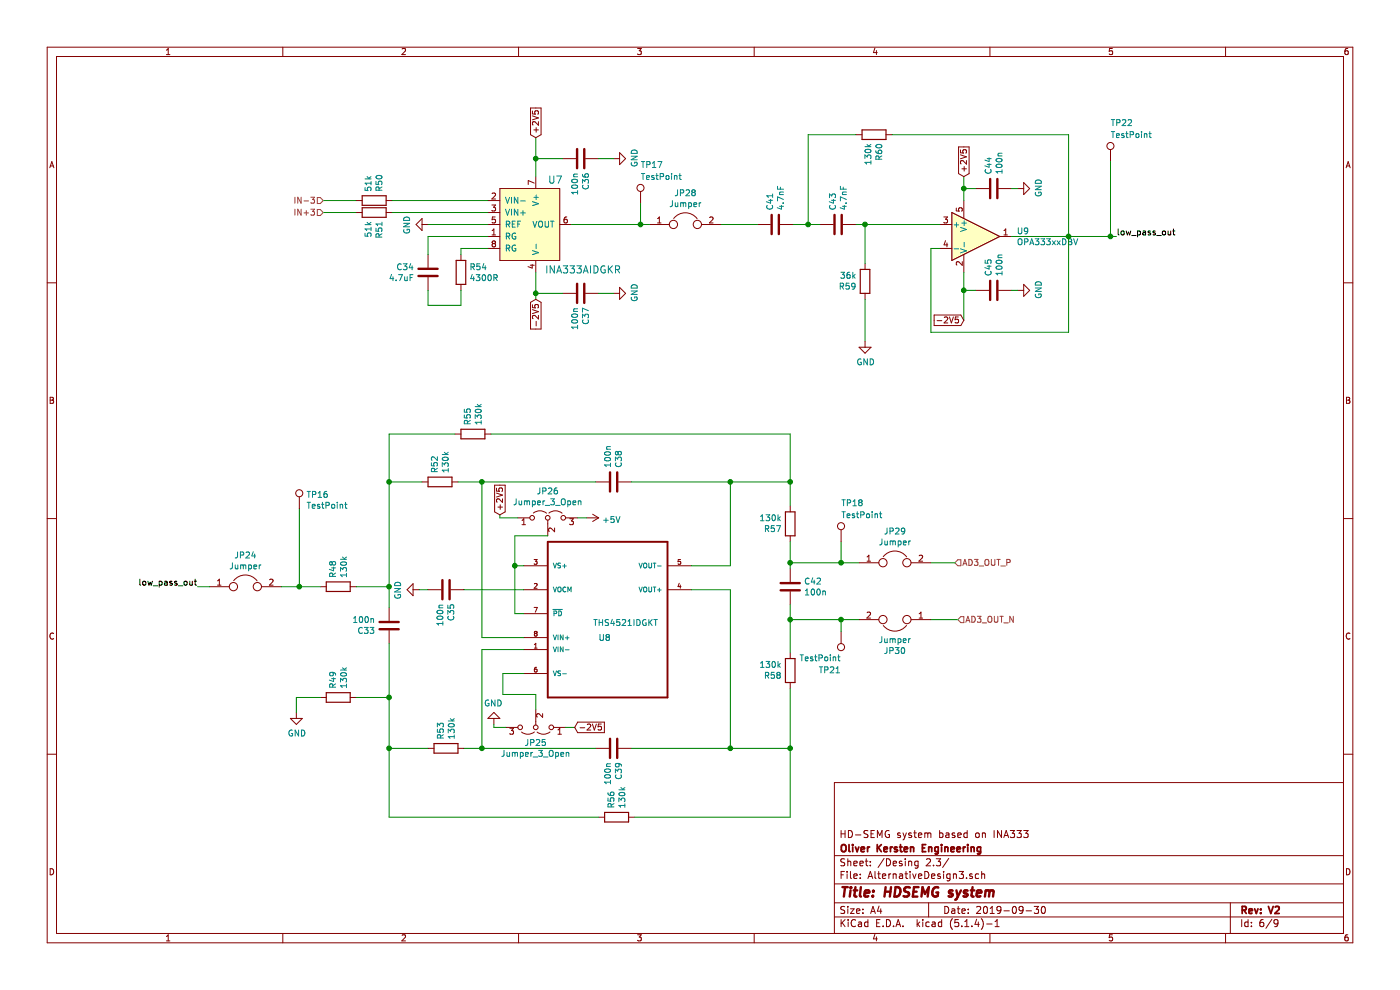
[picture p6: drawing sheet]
EESchema Schematic File Version 4
LIBS:ADS1298_FINAL-cache
EELAYER 30 0
EELAYER END
$Descr A4 11693 8268
encoding utf-8
Sheet 6 9
Title "HDSEMG system"
Date "2019-09-30"
Rev "V2"
Comp "Oliver Kersten Engineering"
Comment1 "HD-SEMG system based on INA333"
Comment2 ""
Comment3 ""
Comment4 ""
$EndDescr
$Comp
L Device:Jumper JP?
U 1 1
P 5725 1875
AR Path="/5D812266" Ref="JP?"  Part="1" 
AR Path="/6BC9A362/5D812266" Ref="JP28"  Part="1" 
F 0 "JP28" H 5725 2139 50  0000 C CNN
F 1 "Jumper" H 5725 2048 50  0000 C CNN
F 2 "Jumper:SolderJumper-2_P1.3mm_Open_Pad1.0x1.5mm" H 5725 1875 50  0001 C CNN
F 3 "~" H 5725 1875 50  0001 C CNN
	1    5725 1875
	1    0    0    -1  
$EndComp
$Comp
L ADS1298_FINAL-rescue:INA333AIDGKR-dk_Linear-Amplifiers-Instrumentation-OP-Amps-Buffer-Amps U?
U 1 1
P 4475 1675
AR Path="/5D249182/5D812277" Ref="U?"  Part="1" 
AR Path="/5D812277" Ref="U?"  Part="1" 
AR Path="/6BC9A362/5D812277" Ref="U7"  Part="1" 
F 0 "U7" H 4575 1850 60  0000 L CNN
F 1 "INA333AIDGKR" H 4550 1100 60  0000 L CNN
F 2 "Package_SO:MSOP-8_3x3mm_P0.65mm" H 4675 1875 60  0001 L CNN
F 3 "http://www.ti.com/lit/ds/symlink/ina333.pdf" H 4675 1975 60  0001 L CNN
F 4 "296-23564-1-ND" H 4675 2075 60  0001 L CNN "Digi-Key_PN"
F 5 "INA333AIDGKR" H 4675 2175 60  0001 L CNN "MPN"
F 6 "Integrated Circuits (ICs)" H 4675 2275 60  0001 L CNN "Category"
F 7 "Linear - Amplifiers - Instrumentation, OP Amps, Buffer Amps" H 4675 2375 60  0001 L CNN "Family"
F 8 "http://www.ti.com/lit/ds/symlink/ina333.pdf" H 4675 2475 60  0001 L CNN "DK_Datasheet_Link"
F 9 "/product-detail/en/texas-instruments/INA333AIDGKR/296-23564-1-ND/1886116" H 4675 2575 60  0001 L CNN "DK_Detail_Page"
F 10 "IC OPAMP INSTR 150KHZ RRO 8VSSOP" H 4675 2675 60  0001 L CNN "Description"
F 11 "Texas Instruments" H 4675 2775 60  0001 L CNN "Manufacturer"
F 12 "Active" H 4675 2875 60  0001 L CNN "Status"
	1    4475 1675
	1    0    0    -1  
$EndComp
$Comp
L Device:C C?
U 1 1
P 3575 2275
AR Path="/5D249182/5D81227E" Ref="C?"  Part="1" 
AR Path="/5D81227E" Ref="C?"  Part="1" 
AR Path="/6BC9A362/5D81227E" Ref="C34"  Part="1" 
F 0 "C34" H 3690 2321 50  0000 L CNN
F 1 "4.7uF" H 3690 2230 50  0000 L CNN
F 2 "Capacitor_SMD:C_0805_2012Metric_Pad1.15x1.40mm_HandSolder" H 3613 2125 50  0001 C CNN
F 3 "~" H 3575 2275 50  0001 C CNN
	1    3575 2275
	-1   0    0    -1  
$EndComp
$Comp
L Device:R R?
U 1 1
P 3850 2275
AR Path="/5D249182/5D812285" Ref="R?"  Part="1" 
AR Path="/5D812285" Ref="R?"  Part="1" 
AR Path="/6BC9A362/5D812285" Ref="R54"  Part="1" 
F 0 "R54" H 3920 2321 50  0000 L CNN
F 1 "4300R" H 3920 2230 50  0000 L CNN
F 2 "Resistor_SMD:R_0805_2012Metric_Pad1.15x1.40mm_HandSolder" V 3780 2275 50  0001 C CNN
F 3 "~" H 3850 2275 50  0001 C CNN
	1    3850 2275
	1    0    0    -1  
$EndComp
Wire Wire Line
	3575 1975 3575 2125
Wire Wire Line
	3575 2425 3575 2550
Wire Wire Line
	3575 2550 3850 2550
Wire Wire Line
	3850 2550 3850 2425
Wire Wire Line
	3850 2125 3850 2075
Wire Wire Line
	4075 1675 3275 1675
Wire Wire Line
	2700 1775 2975 1775
Wire Wire Line
	4475 1475 4475 1325
$Comp
L Device:C C?
U 1 1
P 4850 1325
AR Path="/5D249182/5D812294" Ref="C?"  Part="1" 
AR Path="/5D812294" Ref="C?"  Part="1" 
AR Path="/6BC9A362/5D812294" Ref="C36"  Part="1" 
F 0 "C36" H 4965 1371 50  0000 L CNN
F 1 "100n" H 4965 1280 50  0000 L CNN
F 2 "Capacitor_SMD:C_0805_2012Metric_Pad1.15x1.40mm_HandSolder" H 4888 1175 50  0001 C CNN
F 3 "~" H 4850 1325 50  0001 C CNN
	1    4850 1325
	0    1    1    0   
$EndComp
$Comp
L power:GND #PWR?
U 1 1
P 5125 1325
AR Path="/5D249182/5D81229B" Ref="#PWR?"  Part="1" 
AR Path="/5D81229B" Ref="#PWR?"  Part="1" 
AR Path="/6BC9A362/5D81229B" Ref="#PWR036"  Part="1" 
F 0 "#PWR036" H 5125 1075 50  0001 C CNN
F 1 "GND" H 5130 1152 50  0000 C CNN
F 2 "" H 5125 1325 50  0001 C CNN
F 3 "" H 5125 1325 50  0001 C CNN
	1    5125 1325
	0    -1   -1   0   
$EndComp
Wire Wire Line
	4700 1325 4475 1325
Connection ~ 4475 1325
Wire Wire Line
	4475 1150 4475 1325
$Comp
L Device:C C?
U 1 1
P 4850 2450
AR Path="/5D249182/5D8122A4" Ref="C?"  Part="1" 
AR Path="/5D8122A4" Ref="C?"  Part="1" 
AR Path="/6BC9A362/5D8122A4" Ref="C37"  Part="1" 
F 0 "C37" H 4965 2496 50  0000 L CNN
F 1 "100n" H 4965 2405 50  0000 L CNN
F 2 "Capacitor_SMD:C_0805_2012Metric_Pad1.15x1.40mm_HandSolder" H 4888 2300 50  0001 C CNN
F 3 "~" H 4850 2450 50  0001 C CNN
	1    4850 2450
	0    1    1    0   
$EndComp
$Comp
L power:GND #PWR?
U 1 1
P 5125 2450
AR Path="/5D249182/5D8122AB" Ref="#PWR?"  Part="1" 
AR Path="/5D8122AB" Ref="#PWR?"  Part="1" 
AR Path="/6BC9A362/5D8122AB" Ref="#PWR038"  Part="1" 
F 0 "#PWR038" H 5125 2200 50  0001 C CNN
F 1 "GND" H 5130 2277 50  0000 C CNN
F 2 "" H 5125 2450 50  0001 C CNN
F 3 "" H 5125 2450 50  0001 C CNN
	1    5125 2450
	0    -1   -1   0   
$EndComp
Wire Wire Line
	4700 2450 4475 2450
Wire Wire Line
	4475 2275 4475 2450
Wire Wire Line
	4475 2500 4475 2450
Connection ~ 4475 2450
$Comp
L power:GND #PWR?
U 1 1
P 3575 1875
AR Path="/5D249182/5D8122B5" Ref="#PWR?"  Part="1" 
AR Path="/5D8122B5" Ref="#PWR?"  Part="1" 
AR Path="/6BC9A362/5D8122B5" Ref="#PWR032"  Part="1" 
F 0 "#PWR032" H 3575 1625 50  0001 C CNN
F 1 "GND" H 3580 1702 50  0000 C CNN
F 2 "" H 3575 1875 50  0001 C CNN
F 3 "" H 3575 1875 50  0001 C CNN
	1    3575 1875
	0    1    1    0   
$EndComp
Wire Wire Line
	3575 1875 4075 1875
Wire Wire Line
	3575 1975 4075 1975
Wire Wire Line
	3850 2075 4075 2075
$Comp
L Device:R R?
U 1 1
P 3125 1675
AR Path="/5D249182/5D8122BE" Ref="R?"  Part="1" 
AR Path="/5D8122BE" Ref="R?"  Part="1" 
AR Path="/6BC9A362/5D8122BE" Ref="R50"  Part="1" 
F 0 "R50" H 3195 1721 50  0000 L CNN
F 1 "51k" H 3195 1630 50  0000 L CNN
F 2 "Resistor_SMD:R_0805_2012Metric_Pad1.15x1.40mm_HandSolder" V 3055 1675 50  0001 C CNN
F 3 "~" H 3125 1675 50  0001 C CNN
	1    3125 1675
	0    1    -1   0   
$EndComp
Wire Wire Line
	2975 1675 2700 1675
$Comp
L Device:R R?
U 1 1
P 3125 1775
AR Path="/5D249182/5D8122C6" Ref="R?"  Part="1" 
AR Path="/5D8122C6" Ref="R?"  Part="1" 
AR Path="/6BC9A362/5D8122C6" Ref="R51"  Part="1" 
F 0 "R51" H 3195 1821 50  0000 L CNN
F 1 "51k" H 3195 1730 50  0000 L CNN
F 2 "Resistor_SMD:R_0805_2012Metric_Pad1.15x1.40mm_HandSolder" V 3055 1775 50  0001 C CNN
F 3 "~" H 3125 1775 50  0001 C CNN
	1    3125 1775
	0    1    1    0   
$EndComp
Wire Wire Line
	3275 1775 4075 1775
Wire Wire Line
	5125 1325 5000 1325
Wire Wire Line
	5125 2450 5000 2450
$Comp
L Connector:TestPoint TP?
U 1 1
P 5350 1700
AR Path="/5D8122D0" Ref="TP?"  Part="1" 
AR Path="/6BC9A362/5D8122D0" Ref="TP17"  Part="1" 
F 0 "TP17" H 5350 2025 50  0000 L CNN
F 1 "TestPoint" H 5350 1925 50  0000 L CNN
F 2 "TestPoint:TestPoint_THTPad_1.5x1.5mm_Drill0.7mm" H 5550 1700 50  0001 C CNN
F 3 "~" H 5550 1700 50  0001 C CNN
	1    5350 1700
	1    0    0    -1  
$EndComp
$Comp
L Device:R R?
U 1 1
P 7225 2350
AR Path="/5D249182/5D8122D7" Ref="R?"  Part="1" 
AR Path="/5D8122D7" Ref="R?"  Part="1" 
AR Path="/6BC9A362/5D8122D7" Ref="R59"  Part="1" 
F 0 "R59" H 7295 2396 50  0000 L CNN
F 1 "36k" H 7295 2305 50  0000 L CNN
F 2 "Resistor_SMD:R_0805_2012Metric_Pad1.15x1.40mm_HandSolder" V 7155 2350 50  0001 C CNN
F 3 "~" H 7225 2350 50  0001 C CNN
	1    7225 2350
	-1   0    0    1   
$EndComp
$Comp
L Device:C C?
U 1 1
P 7000 1875
AR Path="/5D249182/5D8122DE" Ref="C?"  Part="1" 
AR Path="/5D8122DE" Ref="C?"  Part="1" 
AR Path="/6BC9A362/5D8122DE" Ref="C43"  Part="1" 
F 0 "C43" H 7115 1921 50  0000 L CNN
F 1 "4.7nF" H 7115 1830 50  0000 L CNN
F 2 "Capacitor_SMD:C_0805_2012Metric_Pad1.15x1.40mm_HandSolder" H 7038 1725 50  0001 C CNN
F 3 "~" H 7000 1875 50  0001 C CNN
	1    7000 1875
	0    -1   -1   0   
$EndComp
$Comp
L Device:R R?
U 1 1
P 7300 1125
AR Path="/5D249182/5D8122E5" Ref="R?"  Part="1" 
AR Path="/5D8122E5" Ref="R?"  Part="1" 
AR Path="/6BC9A362/5D8122E5" Ref="R60"  Part="1" 
F 0 "R60" H 7370 1171 50  0000 L CNN
F 1 "130k" H 7370 1080 50  0000 L CNN
F 2 "Resistor_SMD:R_0805_2012Metric_Pad1.15x1.40mm_HandSolder" V 7230 1125 50  0001 C CNN
F 3 "~" H 7300 1125 50  0001 C CNN
	1    7300 1125
	0    1    1    0   
$EndComp
$Comp
L Device:C C?
U 1 1
P 6475 1875
AR Path="/5D249182/5D8122EC" Ref="C?"  Part="1" 
AR Path="/5D8122EC" Ref="C?"  Part="1" 
AR Path="/6BC9A362/5D8122EC" Ref="C41"  Part="1" 
F 0 "C41" H 6590 1921 50  0000 L CNN
F 1 "4.7nF" H 6590 1830 50  0000 L CNN
F 2 "Capacitor_SMD:C_0805_2012Metric_Pad1.15x1.40mm_HandSolder" H 6513 1725 50  0001 C CNN
F 3 "~" H 6475 1875 50  0001 C CNN
	1    6475 1875
	0    -1   -1   0   
$EndComp
Wire Wire Line
	7225 2200 7225 1875
Wire Wire Line
	7150 1875 7225 1875
Connection ~ 7225 1875
Wire Wire Line
	7225 1875 7850 1875
$Comp
L power:GND #PWR?
U 1 1
P 7225 2850
AR Path="/5D249182/5D8122F7" Ref="#PWR?"  Part="1" 
AR Path="/5D8122F7" Ref="#PWR?"  Part="1" 
AR Path="/6BC9A362/5D8122F7" Ref="#PWR039"  Part="1" 
F 0 "#PWR039" H 7225 2600 50  0001 C CNN
F 1 "GND" H 7230 2677 50  0000 C CNN
F 2 "" H 7225 2850 50  0001 C CNN
F 3 "" H 7225 2850 50  0001 C CNN
	1    7225 2850
	1    0    0    -1  
$EndComp
Wire Wire Line
	7225 2850 7225 2500
Wire Wire Line
	6850 1875 6750 1875
Wire Wire Line
	7150 1125 6750 1125
Wire Wire Line
	6750 1125 6750 1875
Connection ~ 6750 1875
Wire Wire Line
	6750 1875 6625 1875
Wire Wire Line
	7450 1125 8925 1125
Wire Wire Line
	8925 1125 8925 1975
Wire Wire Line
	8925 1975 8450 1975
Connection ~ 8925 1975
Wire Wire Line
	8925 2775 8925 1975
$Comp
L Device:Jumper JP?
U 1 1
P 2050 4900
AR Path="/5D812308" Ref="JP?"  Part="1" 
AR Path="/6BC9A362/5D812308" Ref="JP24"  Part="1" 
F 0 "JP24" H 2050 5164 50  0000 C CNN
F 1 "Jumper" H 2050 5073 50  0000 C CNN
F 2 "Jumper:SolderJumper-2_P1.3mm_Open_Pad1.0x1.5mm" H 2050 4900 50  0001 C CNN
F 3 "~" H 2050 4900 50  0001 C CNN
	1    2050 4900
	1    0    0    -1  
$EndComp
$Comp
L Amplifier_Operational:OPA333xxDBV U?
U 1 1
P 8150 1975
AR Path="/5D81230F" Ref="U?"  Part="1" 
AR Path="/6BC9A362/5D81230F" Ref="U9"  Part="1" 
F 0 "U9" H 8491 2021 50  0000 L CNN
F 1 "OPA333xxDBV" H 8491 1930 50  0000 L CNN
F 2 "Package_TO_SOT_SMD:SOT-23-5" H 8050 1775 50  0001 L CNN
F 3 "http://www.ti.com/lit/ds/symlink/opa333.pdf" H 8150 2175 50  0001 C CNN
	1    8150 1975
	1    0    0    -1  
$EndComp
$Comp
L Device:C C?
U 1 1
P 8300 2425
AR Path="/5D249182/5D812316" Ref="C?"  Part="1" 
AR Path="/5D812316" Ref="C?"  Part="1" 
AR Path="/6BC9A362/5D812316" Ref="C45"  Part="1" 
F 0 "C45" H 8415 2471 50  0000 L CNN
F 1 "100n" H 8415 2380 50  0000 L CNN
F 2 "Capacitor_SMD:C_0805_2012Metric_Pad1.15x1.40mm_HandSolder" H 8338 2275 50  0001 C CNN
F 3 "~" H 8300 2425 50  0001 C CNN
	1    8300 2425
	0    -1   -1   0   
$EndComp
Wire Wire Line
	8150 2425 8050 2425
Connection ~ 8050 2425
Wire Wire Line
	8050 2425 8050 2275
Wire Wire Line
	8050 1475 8050 1575
$Comp
L Device:C C?
U 1 1
P 8300 1575
AR Path="/5D249182/5D812321" Ref="C?"  Part="1" 
AR Path="/5D812321" Ref="C?"  Part="1" 
AR Path="/6BC9A362/5D812321" Ref="C44"  Part="1" 
F 0 "C44" H 8415 1621 50  0000 L CNN
F 1 "100n" H 8415 1530 50  0000 L CNN
F 2 "Capacitor_SMD:C_0805_2012Metric_Pad1.15x1.40mm_HandSolder" H 8338 1425 50  0001 C CNN
F 3 "~" H 8300 1575 50  0001 C CNN
	1    8300 1575
	0    -1   -1   0   
$EndComp
Wire Wire Line
	8150 1575 8050 1575
Connection ~ 8050 1575
Wire Wire Line
	8050 1575 8050 1675
$Comp
L power:GND #PWR?
U 1 1
P 8500 2425
AR Path="/5D249182/5D81232B" Ref="#PWR?"  Part="1" 
AR Path="/5D81232B" Ref="#PWR?"  Part="1" 
AR Path="/6BC9A362/5D81232B" Ref="#PWR041"  Part="1" 
F 0 "#PWR041" H 8500 2175 50  0001 C CNN
F 1 "GND" H 8505 2252 50  0000 C CNN
F 2 "" H 8500 2425 50  0001 C CNN
F 3 "" H 8500 2425 50  0001 C CNN
	1    8500 2425
	0    -1   -1   0   
$EndComp
$Comp
L power:GND #PWR?
U 1 1
P 8500 1575
AR Path="/5D249182/5D812331" Ref="#PWR?"  Part="1" 
AR Path="/5D812331" Ref="#PWR?"  Part="1" 
AR Path="/6BC9A362/5D812331" Ref="#PWR040"  Part="1" 
F 0 "#PWR040" H 8500 1325 50  0001 C CNN
F 1 "GND" H 8505 1402 50  0000 C CNN
F 2 "" H 8500 1575 50  0001 C CNN
F 3 "" H 8500 1575 50  0001 C CNN
	1    8500 1575
	0    -1   -1   0   
$EndComp
Wire Wire Line
	8500 2425 8450 2425
Wire Wire Line
	8500 1575 8450 1575
Wire Wire Line
	7775 2075 7775 2775
Wire Wire Line
	7775 2075 7850 2075
$Comp
L Connector:TestPoint TP?
U 1 1
P 9275 1350
AR Path="/5D81233B" Ref="TP?"  Part="1" 
AR Path="/6BC9A362/5D81233B" Ref="TP22"  Part="1" 
F 0 "TP22" H 9275 1675 50  0000 L CNN
F 1 "TestPoint" H 9275 1575 50  0000 L CNN
F 2 "TestPoint:TestPoint_THTPad_1.5x1.5mm_Drill0.7mm" H 9475 1350 50  0001 C CNN
F 3 "~" H 9475 1350 50  0001 C CNN
	1    9275 1350
	1    0    0    -1  
$EndComp
$Comp
L ADS1298_FINAL-rescue:THS4521IDGKT-THS4521IDGKT U?
U 1 1
P 5075 5025
AR Path="/5D812347" Ref="U?"  Part="1" 
AR Path="/6BC9A362/5D812347" Ref="U8"  Part="1" 
F 0 "U8" H 5050 4725 50  0000 C CNN
F 1 "THS4521IDGKT" H 5225 4850 50  0000 C CNN
F 2 "Package_SO:VSSOP-8_3.0x3.0mm_P0.65mm" H 5075 5025 50  0001 L BNN
F 3 "Very low power rail-to-rail output fully differential amplifier 8-VSSOP -40 to 85" H 5075 5025 50  0001 L BNN
F 4 "None" H 5075 5025 50  0001 L BNN "Veld4"
F 5 "Texas Instruments" H 5075 5025 50  0001 L BNN "Veld5"
F 6 "Unavailable" H 5075 5025 50  0001 L BNN "Veld6"
F 7 "MSOP-8 Texas Instruments" H 5075 5025 50  0001 L BNN "Veld7"
F 8 "THS4521IDGKT" H 5075 5025 50  0001 L BNN "Veld8"
	1    5075 5025
	1    0    0    -1  
$EndComp
$Comp
L Device:C C?
U 1 1
P 6600 4900
AR Path="/5D249182/5D81234E" Ref="C?"  Part="1" 
AR Path="/5D81234E" Ref="C?"  Part="1" 
AR Path="/6BC9A362/5D81234E" Ref="C42"  Part="1" 
F 0 "C42" H 6715 4946 50  0000 L CNN
F 1 "100n" H 6715 4855 50  0000 L CNN
F 2 "Capacitor_SMD:C_0805_2012Metric_Pad1.15x1.40mm_HandSolder" H 6638 4750 50  0001 C CNN
F 3 "~" H 6600 4900 50  0001 C CNN
	1    6600 4900
	1    0    0    -1  
$EndComp
$Comp
L Device:R R?
U 1 1
P 6600 5600
AR Path="/5D249182/5D812355" Ref="R?"  Part="1" 
AR Path="/5D812355" Ref="R?"  Part="1" 
AR Path="/6BC9A362/5D812355" Ref="R58"  Part="1" 
F 0 "R58" H 6670 5646 50  0000 L CNN
F 1 "130k" H 6670 5555 50  0000 L CNN
F 2 "Resistor_SMD:R_0805_2012Metric_Pad1.15x1.40mm_HandSolder" V 6530 5600 50  0001 C CNN
F 3 "~" H 6600 5600 50  0001 C CNN
	1    6600 5600
	-1   0    0    1   
$EndComp
$Comp
L Device:R R?
U 1 1
P 6600 4375
AR Path="/5D249182/5D81235C" Ref="R?"  Part="1" 
AR Path="/5D81235C" Ref="R?"  Part="1" 
AR Path="/6BC9A362/5D81235C" Ref="R57"  Part="1" 
F 0 "R57" H 6670 4421 50  0000 L CNN
F 1 "130k" H 6670 4330 50  0000 L CNN
F 2 "Resistor_SMD:R_0805_2012Metric_Pad1.15x1.40mm_HandSolder" V 6530 4375 50  0001 C CNN
F 3 "~" H 6600 4375 50  0001 C CNN
	1    6600 4375
	-1   0    0    1   
$EndComp
Wire Wire Line
	4375 4725 4300 4725
$Comp
L Device:C C?
U 1 1
P 3725 4925
AR Path="/5D249182/5D812366" Ref="C?"  Part="1" 
AR Path="/5D812366" Ref="C?"  Part="1" 
AR Path="/6BC9A362/5D812366" Ref="C35"  Part="1" 
F 0 "C35" H 3840 4971 50  0000 L CNN
F 1 "100n" H 3840 4880 50  0000 L CNN
F 2 "Capacitor_SMD:C_0805_2012Metric_Pad1.15x1.40mm_HandSolder" H 3763 4775 50  0001 C CNN
F 3 "~" H 3725 4925 50  0001 C CNN
	1    3725 4925
	0    1    1    0   
$EndComp
$Comp
L power:GND #PWR?
U 1 1
P 3500 4925
AR Path="/5D249182/5D81236D" Ref="#PWR?"  Part="1" 
AR Path="/5D81236D" Ref="#PWR?"  Part="1" 
AR Path="/6BC9A362/5D81236D" Ref="#PWR031"  Part="1" 
F 0 "#PWR031" H 3500 4675 50  0001 C CNN
F 1 "GND" H 3505 4752 50  0000 C CNN
F 2 "" H 3500 4925 50  0001 C CNN
F 3 "" H 3500 4925 50  0001 C CNN
	1    3500 4925
	0    1    1    0   
$EndComp
Wire Wire Line
	4375 4925 3875 4925
Wire Wire Line
	6100 4925 5775 4925
$Comp
L Device:C C?
U 1 1
P 5125 6250
AR Path="/5D249182/5D812375" Ref="C?"  Part="1" 
AR Path="/5D812375" Ref="C?"  Part="1" 
AR Path="/6BC9A362/5D812375" Ref="C39"  Part="1" 
F 0 "C39" H 5240 6296 50  0000 L CNN
F 1 "100n" H 5240 6205 50  0000 L CNN
F 2 "Capacitor_SMD:C_0805_2012Metric_Pad1.15x1.40mm_HandSolder" H 5163 6100 50  0001 C CNN
F 3 "~" H 5125 6250 50  0001 C CNN
	1    5125 6250
	0    1    1    0   
$EndComp
Wire Wire Line
	6600 4525 6600 4700
Wire Wire Line
	6600 5050 6600 5175
Wire Wire Line
	6600 5750 6600 6250
Wire Wire Line
	6600 6250 6100 6250
Wire Wire Line
	6100 4925 6100 6250
Connection ~ 6100 6250
Wire Wire Line
	6100 6250 5275 6250
Wire Wire Line
	5775 4725 6100 4725
Wire Wire Line
	6100 4725 6100 4025
$Comp
L Device:C C?
U 1 1
P 5125 4025
AR Path="/5D249182/5D812385" Ref="C?"  Part="1" 
AR Path="/5D812385" Ref="C?"  Part="1" 
AR Path="/6BC9A362/5D812385" Ref="C38"  Part="1" 
F 0 "C38" H 5240 4071 50  0000 L CNN
F 1 "100n" H 5240 3980 50  0000 L CNN
F 2 "Capacitor_SMD:C_0805_2012Metric_Pad1.15x1.40mm_HandSolder" H 5163 3875 50  0001 C CNN
F 3 "~" H 5125 4025 50  0001 C CNN
	1    5125 4025
	0    1    -1   0   
$EndComp
Wire Wire Line
	6100 4025 6600 4025
Wire Wire Line
	6600 4025 6600 4225
Wire Wire Line
	5275 4025 6100 4025
Connection ~ 6100 4025
$Comp
L Device:R R?
U 1 1
P 5150 6825
AR Path="/5D249182/5D812390" Ref="R?"  Part="1" 
AR Path="/5D812390" Ref="R?"  Part="1" 
AR Path="/6BC9A362/5D812390" Ref="R56"  Part="1" 
F 0 "R56" H 5220 6871 50  0000 L CNN
F 1 "130k" H 5220 6780 50  0000 L CNN
F 2 "Resistor_SMD:R_0805_2012Metric_Pad1.15x1.40mm_HandSolder" V 5080 6825 50  0001 C CNN
F 3 "~" H 5150 6825 50  0001 C CNN
	1    5150 6825
	0    -1   -1   0   
$EndComp
Wire Wire Line
	5300 6825 6600 6825
Wire Wire Line
	6600 6825 6600 6250
Connection ~ 6600 6250
$Comp
L Device:R R?
U 1 1
P 3725 6250
AR Path="/5D249182/5D81239A" Ref="R?"  Part="1" 
AR Path="/5D81239A" Ref="R?"  Part="1" 
AR Path="/6BC9A362/5D81239A" Ref="R53"  Part="1" 
F 0 "R53" H 3795 6296 50  0000 L CNN
F 1 "130k" H 3795 6205 50  0000 L CNN
F 2 "Resistor_SMD:R_0805_2012Metric_Pad1.15x1.40mm_HandSolder" V 3655 6250 50  0001 C CNN
F 3 "~" H 3725 6250 50  0001 C CNN
	1    3725 6250
	0    -1   -1   0   
$EndComp
Wire Wire Line
	5000 6825 3250 6825
Wire Wire Line
	3250 6825 3250 6250
Wire Wire Line
	3575 6250 3250 6250
Connection ~ 3250 6250
Wire Wire Line
	4375 5425 4025 5425
Wire Wire Line
	4025 5425 4025 6250
Wire Wire Line
	4025 6250 3875 6250
Wire Wire Line
	4975 6250 4025 6250
Connection ~ 4025 6250
$Comp
L Device:R R?
U 1 1
P 3675 4025
AR Path="/5D249182/5D8123AA" Ref="R?"  Part="1" 
AR Path="/5D8123AA" Ref="R?"  Part="1" 
AR Path="/6BC9A362/5D8123AA" Ref="R52"  Part="1" 
F 0 "R52" H 3745 4071 50  0000 L CNN
F 1 "130k" H 3745 3980 50  0000 L CNN
F 2 "Resistor_SMD:R_0805_2012Metric_Pad1.15x1.40mm_HandSolder" V 3605 4025 50  0001 C CNN
F 3 "~" H 3675 4025 50  0001 C CNN
	1    3675 4025
	0    -1   -1   0   
$EndComp
Wire Wire Line
	4375 5325 4025 5325
Wire Wire Line
	4025 4025 4975 4025
Wire Wire Line
	3825 4025 4025 4025
Connection ~ 4025 4025
$Comp
L Device:R R?
U 1 1
P 2825 5825
AR Path="/5D249182/5D8123B5" Ref="R?"  Part="1" 
AR Path="/5D8123B5" Ref="R?"  Part="1" 
AR Path="/6BC9A362/5D8123B5" Ref="R49"  Part="1" 
F 0 "R49" H 2895 5871 50  0000 L CNN
F 1 "130k" H 2895 5780 50  0000 L CNN
F 2 "Resistor_SMD:R_0805_2012Metric_Pad1.15x1.40mm_HandSolder" V 2755 5825 50  0001 C CNN
F 3 "~" H 2825 5825 50  0001 C CNN
	1    2825 5825
	0    -1   -1   0   
$EndComp
$Comp
L Device:C C?
U 1 1
P 3250 5225
AR Path="/5D249182/5D8123BC" Ref="C?"  Part="1" 
AR Path="/5D8123BC" Ref="C?"  Part="1" 
AR Path="/6BC9A362/5D8123BC" Ref="C33"  Part="1" 
F 0 "C33" H 3365 5271 50  0000 L CNN
F 1 "100n" H 3365 5180 50  0000 L CNN
F 2 "Capacitor_SMD:C_0805_2012Metric_Pad1.15x1.40mm_HandSolder" H 3288 5075 50  0001 C CNN
F 3 "~" H 3250 5225 50  0001 C CNN
	1    3250 5225
	-1   0    0    1   
$EndComp
$Comp
L Device:R R?
U 1 1
P 2825 4900
AR Path="/5D249182/5D8123C3" Ref="R?"  Part="1" 
AR Path="/5D8123C3" Ref="R?"  Part="1" 
AR Path="/6BC9A362/5D8123C3" Ref="R48"  Part="1" 
F 0 "R48" H 2895 4946 50  0000 L CNN
F 1 "130k" H 2895 4855 50  0000 L CNN
F 2 "Resistor_SMD:R_0805_2012Metric_Pad1.15x1.40mm_HandSolder" V 2755 4900 50  0001 C CNN
F 3 "~" H 2825 4900 50  0001 C CNN
	1    2825 4900
	0    -1   -1   0   
$EndComp
Wire Wire Line
	3250 4900 3250 5075
$Comp
L Device:R R?
U 1 1
P 3950 3625
AR Path="/5D249182/5D8123CB" Ref="R?"  Part="1" 
AR Path="/5D8123CB" Ref="R?"  Part="1" 
AR Path="/6BC9A362/5D8123CB" Ref="R55"  Part="1" 
F 0 "R55" H 4020 3671 50  0000 L CNN
F 1 "130k" H 4020 3580 50  0000 L CNN
F 2 "Resistor_SMD:R_0805_2012Metric_Pad1.15x1.40mm_HandSolder" V 3880 3625 50  0001 C CNN
F 3 "~" H 3950 3625 50  0001 C CNN
	1    3950 3625
	0    -1   -1   0   
$EndComp
Wire Wire Line
	4100 3625 6600 3625
Wire Wire Line
	6600 3625 6600 4025
Connection ~ 6600 4025
Wire Wire Line
	3800 3625 3250 3625
Wire Wire Line
	3250 3625 3250 4025
Connection ~ 3250 4900
Wire Wire Line
	3525 4025 3250 4025
Connection ~ 3250 4025
Wire Wire Line
	3250 4025 3250 4900
Wire Wire Line
	2975 4900 3250 4900
$Comp
L power:GND #PWR?
U 1 1
P 2475 5950
AR Path="/5D249182/5D8123DC" Ref="#PWR?"  Part="1" 
AR Path="/5D8123DC" Ref="#PWR?"  Part="1" 
AR Path="/6BC9A362/5D8123DC" Ref="#PWR030"  Part="1" 
F 0 "#PWR030" H 2475 5700 50  0001 C CNN
F 1 "GND" H 2480 5777 50  0000 C CNN
F 2 "" H 2475 5950 50  0001 C CNN
F 3 "" H 2475 5950 50  0001 C CNN
	1    2475 5950
	1    0    0    -1  
$EndComp
Connection ~ 3250 5825
Wire Wire Line
	3250 5825 3250 6250
Wire Wire Line
	3250 5375 3250 5825
Wire Wire Line
	2675 5825 2475 5825
Wire Wire Line
	2975 5825 3250 5825
Wire Wire Line
	6600 5175 7025 5175
Connection ~ 6600 5175
Wire Wire Line
	6600 5175 6600 5450
Wire Wire Line
	6600 4700 7025 4700
Connection ~ 6600 4700
Wire Wire Line
	6600 4700 6600 4750
Wire Wire Line
	4375 5125 4300 5125
Wire Wire Line
	4300 5125 4300 4725
Wire Wire Line
	2500 4250 2500 4900
$Comp
L Connector:TestPoint TP?
U 1 1
P 2500 4250
AR Path="/5D8123F1" Ref="TP?"  Part="1" 
AR Path="/6BC9A362/5D8123F1" Ref="TP16"  Part="1" 
F 0 "TP16" H 2558 4370 50  0000 L CNN
F 1 "TestPoint" H 2558 4279 50  0000 L CNN
F 2 "TestPoint:TestPoint_THTPad_1.5x1.5mm_Drill0.7mm" H 2700 4250 50  0001 C CNN
F 3 "~" H 2700 4250 50  0001 C CNN
	1    2500 4250
	1    0    0    -1  
$EndComp
$Comp
L Connector:TestPoint TP?
U 1 1
P 7025 4525
AR Path="/5D8123F8" Ref="TP?"  Part="1" 
AR Path="/6BC9A362/5D8123F8" Ref="TP18"  Part="1" 
F 0 "TP18" H 7025 4850 50  0000 L CNN
F 1 "TestPoint" H 7025 4750 50  0000 L CNN
F 2 "TestPoint:TestPoint_THTPad_1.5x1.5mm_Drill0.7mm" H 7225 4525 50  0001 C CNN
F 3 "~" H 7225 4525 50  0001 C CNN
	1    7025 4525
	1    0    0    -1  
$EndComp
$Comp
L Connector:TestPoint TP?
U 1 1
P 7025 5275
AR Path="/5D8123FF" Ref="TP?"  Part="1" 
AR Path="/6BC9A362/5D8123FF" Ref="TP21"  Part="1" 
F 0 "TP21" H 7025 5600 50  0000 L CNN
F 1 "TestPoint" H 7025 5500 50  0000 L CNN
F 2 "TestPoint:TestPoint_THTPad_1.5x1.5mm_Drill0.7mm" H 7225 5275 50  0001 C CNN
F 3 "~" H 7225 5275 50  0001 C CNN
	1    7025 5275
	-1   0    0    1   
$EndComp
Wire Wire Line
	7025 5275 7025 5175
Connection ~ 7025 5175
Wire Wire Line
	7025 4525 7025 4700
Connection ~ 7025 4700
Wire Wire Line
	5350 1700 5350 1875
Wire Wire Line
	4775 1875 5350 1875
Connection ~ 5350 1875
Wire Wire Line
	5350 1875 5425 1875
Wire Wire Line
	7775 2775 8925 2775
Wire Wire Line
	8925 1975 9275 1975
Wire Wire Line
	9275 1350 9275 1975
Wire Wire Line
	1650 4900 1750 4900
Wire Wire Line
	2350 4900 2500 4900
Wire Wire Line
	3575 4925 3500 4925
Wire Wire Line
	4025 4025 4025 5325
Wire Wire Line
	8000 5175 7775 5175
Wire Wire Line
	7975 4700 7775 4700
$Comp
L Device:Jumper JP?
U 1 1
P 7475 4700
AR Path="/5D812419" Ref="JP?"  Part="1" 
AR Path="/6BC9A362/5D812419" Ref="JP29"  Part="1" 
F 0 "JP29" H 7475 4964 50  0000 C CNN
F 1 "Jumper" H 7475 4873 50  0000 C CNN
F 2 "Jumper:SolderJumper-2_P1.3mm_Open_Pad1.0x1.5mm" H 7475 4700 50  0001 C CNN
F 3 "~" H 7475 4700 50  0001 C CNN
	1    7475 4700
	1    0    0    -1  
$EndComp
Wire Wire Line
	7175 4700 7025 4700
$Comp
L Device:Jumper JP?
U 1 1
P 7475 5175
AR Path="/5D812421" Ref="JP?"  Part="1" 
AR Path="/6BC9A362/5D812421" Ref="JP30"  Part="1" 
F 0 "JP30" H 7475 5439 50  0000 C CNN
F 1 "Jumper" H 7475 5348 50  0000 C CNN
F 2 "Jumper:SolderJumper-2_P1.3mm_Open_Pad1.0x1.5mm" H 7475 5175 50  0001 C CNN
F 3 "~" H 7475 5175 50  0001 C CNN
	1    7475 5175
	-1   0    0    1   
$EndComp
Wire Wire Line
	7175 5175 7025 5175
Wire Wire Line
	6025 1875 6325 1875
Wire Wire Line
	2675 4900 2500 4900
Connection ~ 2500 4900
Wire Wire Line
	2475 5825 2475 5950
Text GLabel 4475 1150 1    50   Input ~ 0
+2V5
Text GLabel 8050 1475 1    50   Input ~ 0
+2V5
Text GLabel 4175 4300 1    50   Input ~ 0
+2V5
Text GLabel 4475 2500 3    50   Input ~ 0
-2V5
Text GLabel 8050 2675 0    50   Input ~ 0
-2V5
Text GLabel 4800 6075 2    50   Input ~ 0
-2V5
Wire Wire Line
	8050 2425 8050 2675
Text Label 9325 1975 0    50   ~ 0
low_pass_out
Wire Wire Line
	9325 1975 9275 1975
Connection ~ 9275 1975
Text Label 1650 4900 2    50   ~ 0
low_pass_out
Text HLabel 2700 1675 0    50   Input ~ 0
IN-3
Text HLabel 2700 1775 0    50   Input ~ 0
IN+3
Text HLabel 7975 4700 2    50   Input ~ 0
AD3_OUT_P
Text HLabel 8000 5175 2    50   Input ~ 0
AD3_OUT_N
$Comp
L power:GND #PWR?
U 1 1
P 4125 6050
AR Path="/5D249182/5E080390" Ref="#PWR?"  Part="1" 
AR Path="/5E080390" Ref="#PWR?"  Part="1" 
AR Path="/6BC9A362/5E080390" Ref="#PWR034"  Part="1" 
F 0 "#PWR034" H 4125 5800 50  0001 C CNN
F 1 "GND" H 4130 5877 50  0000 C CNN
F 2 "" H 4125 6050 50  0001 C CNN
F 3 "" H 4125 6050 50  0001 C CNN
	1    4125 6050
	-1   0    0    1   
$EndComp
$Comp
L power:+5V #PWR035
U 1 1
P 4900 4325
F 0 "#PWR035" H 4900 4175 50  0001 C CNN
F 1 "+5V" V 4915 4453 50  0000 L CNN
F 2 "" H 4900 4325 50  0001 C CNN
F 3 "" H 4900 4325 50  0001 C CNN
	1    4900 4325
	0    1    1    0   
$EndComp
$Comp
L Jumper:Jumper_3_Open JP25
U 1 1
P 4475 6075
F 0 "JP25" H 4475 6207 50  0000 C CNN
F 1 "Jumper_3_Open" H 4475 6298 50  0000 C CNN
F 2 "Jumper:SolderJumper-3_P1.3mm_Open_RoundedPad1.0x1.5mm" H 4475 6075 50  0001 C CNN
F 3 "~" H 4475 6075 50  0001 C CNN
	1    4475 6075
	-1   0    0    1   
$EndComp
Wire Wire Line
	4200 5625 4375 5625
Wire Wire Line
	4800 6075 4725 6075
Wire Wire Line
	4125 6050 4125 6075
Wire Wire Line
	4125 6075 4225 6075
Wire Wire Line
	4475 5925 4475 5800
Wire Wire Line
	4475 5800 4200 5800
Wire Wire Line
	4200 5800 4200 5625
$Comp
L Jumper:Jumper_3_Open JP26
U 1 1
P 4575 4325
F 0 "JP26" H 4575 4549 50  0000 C CNN
F 1 "Jumper_3_Open" H 4575 4458 50  0000 C CNN
F 2 "Jumper:SolderJumper-3_P1.3mm_Open_RoundedPad1.0x1.5mm" H 4575 4325 50  0001 C CNN
F 3 "~" H 4575 4325 50  0001 C CNN
	1    4575 4325
	1    0    0    -1  
$EndComp
Wire Wire Line
	4900 4325 4825 4325
Wire Wire Line
	4325 4325 4175 4325
Wire Wire Line
	4175 4325 4175 4300
Wire Wire Line
	4575 4475 4300 4475
Wire Wire Line
	4300 4475 4300 4725
Connection ~ 4300 4725
$EndSCHEMATC
